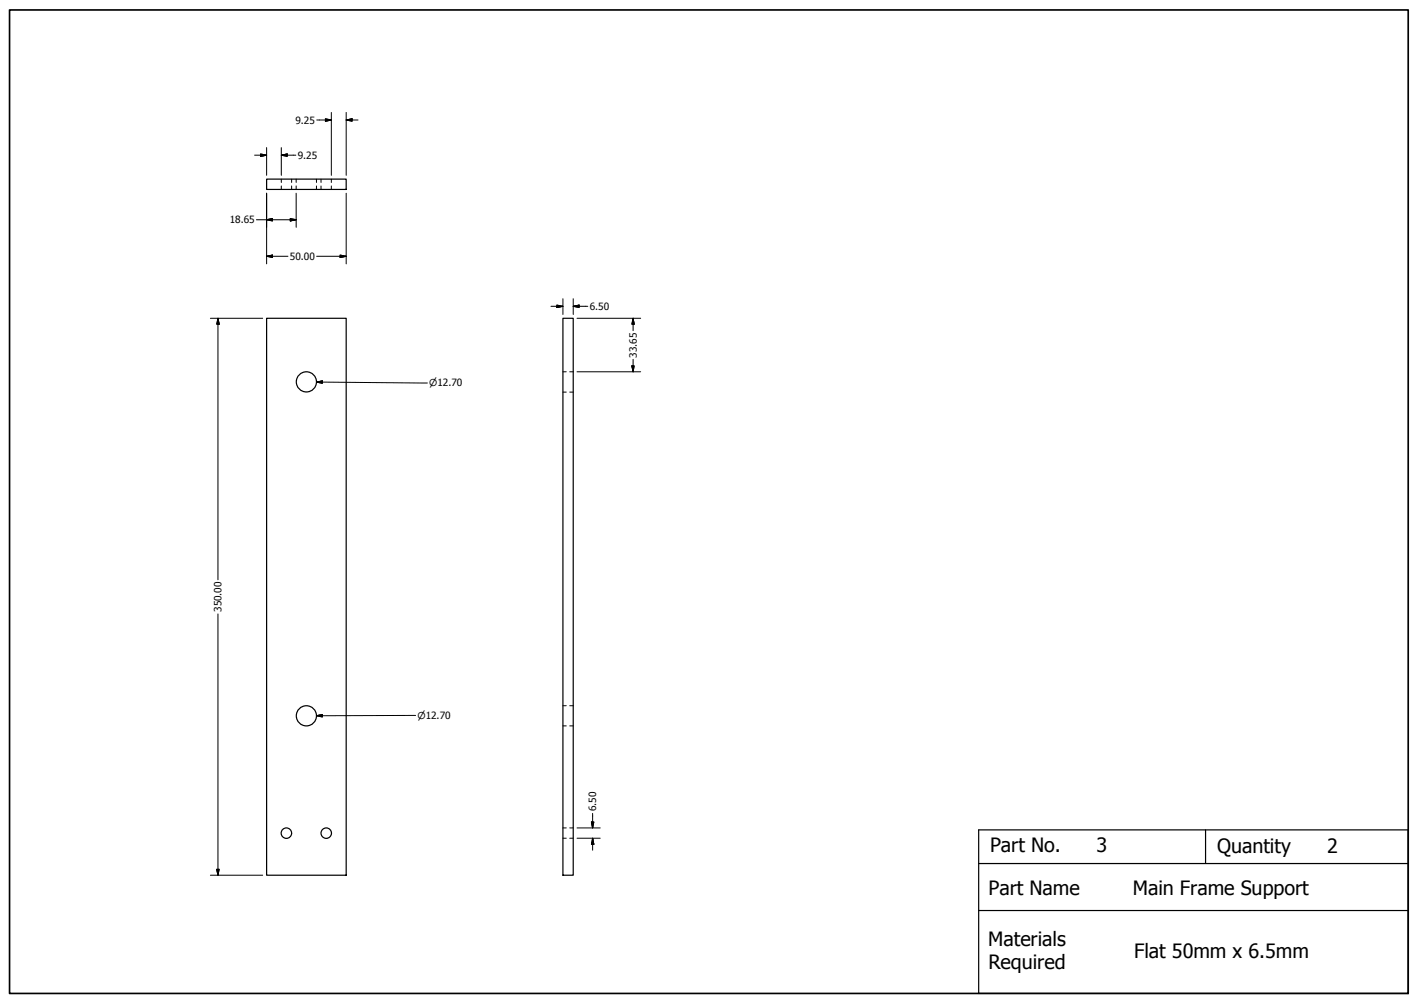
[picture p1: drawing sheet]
<svg xmlns="http://www.w3.org/2000/svg" width="594mm" height="420mm" viewBox="0 0 594 420" stroke-linecap="round" stroke-linejoin="round" font-family="sans-serif">
<!-- layer: Visible (ANSI) -->
<g fill="none" stroke="#000" stroke-width=".51">
<path d="M111.7 75h33.3v4.4h-33.3zM111.7 133.3h33.3v233.3h-33.3zM235.8 133.3h4.4v233.3h-4.4z"/>
<circle cx="128.4" cy="160" r="4.2"/>
<circle cx="128.4" cy="299.9" r="4.2"/>
<circle cx="120" cy="349" r="2.19"/>
<circle cx="136.7" cy="349" r="2.19"/>
</g>
<!-- layer: Hidden (ANSI) -->
<g fill="none" stroke="#000" stroke-width=".42">
<path d="M117.9 75v1.4M117.9 77.9v1.5M122.2 75v1.4M122.2 77.9v1.5M124.1 75v1.4M124.1 77.9v1.5M132.6 75v1.4M132.6 77.9v1.5M134.5 75v1.4M134.5 77.9v1.5M138.8 75v1.4M138.8 77.9v1.5"/>
<path d="M235.8 155.7h1.4M238.7 155.7h1.5M235.8 164.3h1.4M238.7 164.3h1.5M235.8 295.6h1.4M238.7 295.6h1.5M235.8 304.1h1.4M238.7 304.1h1.5M235.8 351.1h1.4M235.8 346.8h1.4M238.7 351.1h1.5M238.7 346.8h1.5"/>
</g>
<!-- layer: Border (ANSI) -->
<path d="M4 4.2h586v412h-586z" fill="none" stroke="#000" stroke-width=".7"/>
<!-- layer: Title (ANSI) -->
<path d="M410 347.6h180v68.6h-180zM505.1 347.6v14.1M410 361.7h180M410 381.4h180" fill="none" stroke="#000" stroke-width=".51"/>
<!-- layer: Dimension (ANSI) -->
<g fill="none" stroke="#000" stroke-width=".42">
<path d="M132.7 50.3h6.1M136.3 49.8l2.5 .5-2.5 .5zM138.8 47.1v26.3M145 50.3l2.5-.5v1zM145 47.1v26.3M145 50.3h5M106.7 65h5M109.2 64.5l2.5 .5-2.5 .5zM111.7 61.8v11.6M117.9 65l2.4-.5v1zM117.9 65h6.1M117.9 61.8v11.6"/>
<path d="M107.4 92.1h16.7M111.7 92.1l2.5-.6v1.1zM111.7 80.9v29.6M121.6 91.5l2.5 .6-2.5 .5zM124.1 80.9v14.3M145 80.9v29.6M111.7 107.4l2.5-.6v1.1zM111.7 107.4h8.9M132.7 107.4h12.3M142.5 106.8l2.5 .6-2.5 .5zM88.1 133.3h21.9M91.3 133.3l.5 2.5h-1z"/>
<path d="M91.3 133.3v109.6M230.8 128.3h5M233.3 127.8l2.5 .5-2.5 .5zM235.8 125.1v6.6M240.2 128.3l2.4-.5v1zM240.2 128.3h6.1M240.2 125.1v6.6M241.7 133.3h26.7M265.2 133.3l.5 2.5h-1zM265.2 133.3v5.2M241.7 155.7h26.7M264.7 153.3h1l-.5 2.4z"/>
<path d="M265.2 150.5v5.2M132.6 160.1l2.5-.5v1zM132.6 160.1l46.5 .3M91.3 257.2v109.4M132.6 299.8l2.5-.5v1zM174.1 299.7l-41.5 .1M241.7 351.1h9.8M241.7 346.8h9.8M247.8 344.3h1l-.5 2.5zM248.3 351.1l.5 2.6h-1zM248.3 340.7v6.1M248.3 351.1v5.1"/>
<path d="M88.1 366.6h21.9M90.8 364.2h1l-.5 2.4z"/>
</g>
<g fill="#000" stroke="#000" stroke-width=".42">
<path d="M136.3 50.8l2.5-.5zM136.3 49.8l2.5 .5-2.5 .5zM145 50.3l2.5-.5zM145 50.3l2.5-.5v1zM109.2 65.5l2.5-.5zM109.2 64.5l2.5 .5-2.5 .5zM117.9 65l2.4-.5zM117.9 65l2.4-.5v1zM111.7 92.1l2.5-.6zM111.7 92.1l2.5-.6v1.1zM121.6 92.6l2.5-.5zM121.6 91.5l2.5 .6-2.5 .5z"/>
<path d="M111.7 107.4l2.5-.6zM111.7 107.4l2.5-.6v1.1zM142.5 107.9l2.5-.5zM142.5 106.8l2.5 .6-2.5 .5zM91.3 133.3l.5 2.5zM91.3 133.3l.5 2.5h-1zM233.3 128.8l2.5-.5zM233.3 127.8l2.5 .5-2.5 .5zM240.2 128.3l2.4-.5zM240.2 128.3l2.4-.5v1zM265.2 133.3l.5 2.5zM265.2 133.3l.5 2.5h-1z"/>
<path d="M132.6 160.1l2.5-.5zM132.6 160.1l2.5-.5v1zM264.7 153.3l.5 2.4zM264.7 153.3h1l-.5 2.4zM132.6 299.8l2.5-.5zM132.6 299.8l2.5-.5v1zM247.8 344.3l.5 2.5zM247.8 344.3h1l-.5 2.5zM248.3 351.1l.5 2.6zM248.3 351.1l.5 2.6h-1zM90.8 364.2l.5 2.4zM90.8 364.2h1l-.5 2.4z"/>
</g>
<g font-size="8.3">
<text x="414.8" y="357">Part No.</text>
<text x="459.4" y="357">3</text>
<text x="510" y="357.4">Quantity</text>
<text x="556.1" y="357.3">2</text>
<text x="414.1" y="374.9">Part Name</text>
<text x="474.7" y="374.9">Main Frame Support</text>
<text x="414" y="396.2">Materials</text>
<text x="475.1" y="401.4">Flat 50mm x 6.5mm</text>
<text x="414.1" y="406.1">Required</text>
</g>
<g font-size="4.2">
<text x="123.8" y="51.8">9.25</text>
<text x="124.8" y="66.5">9.25</text>
<text x="96.3" y="93.6">18.65</text>
<text x="121.5" y="108.9">50.00</text>
<text x="247.1" y="129.8">6.50</text>
<text x="266.8" y="149.8" transform="rotate(-90 266.8 149.8)">33.65</text>
<text x="92.8" y="256.3" transform="rotate(-90 92.8 256.3)">350.00</text>
<text x="249.8" y="339.9" transform="rotate(-90 249.8 339.9)">6.50</text>
</g>
<g font-size="4">
<text x="179.8" y="161.9">⌀12.70</text>
<text x="174.9" y="301.2">⌀12.70</text>
</g>
</svg>
